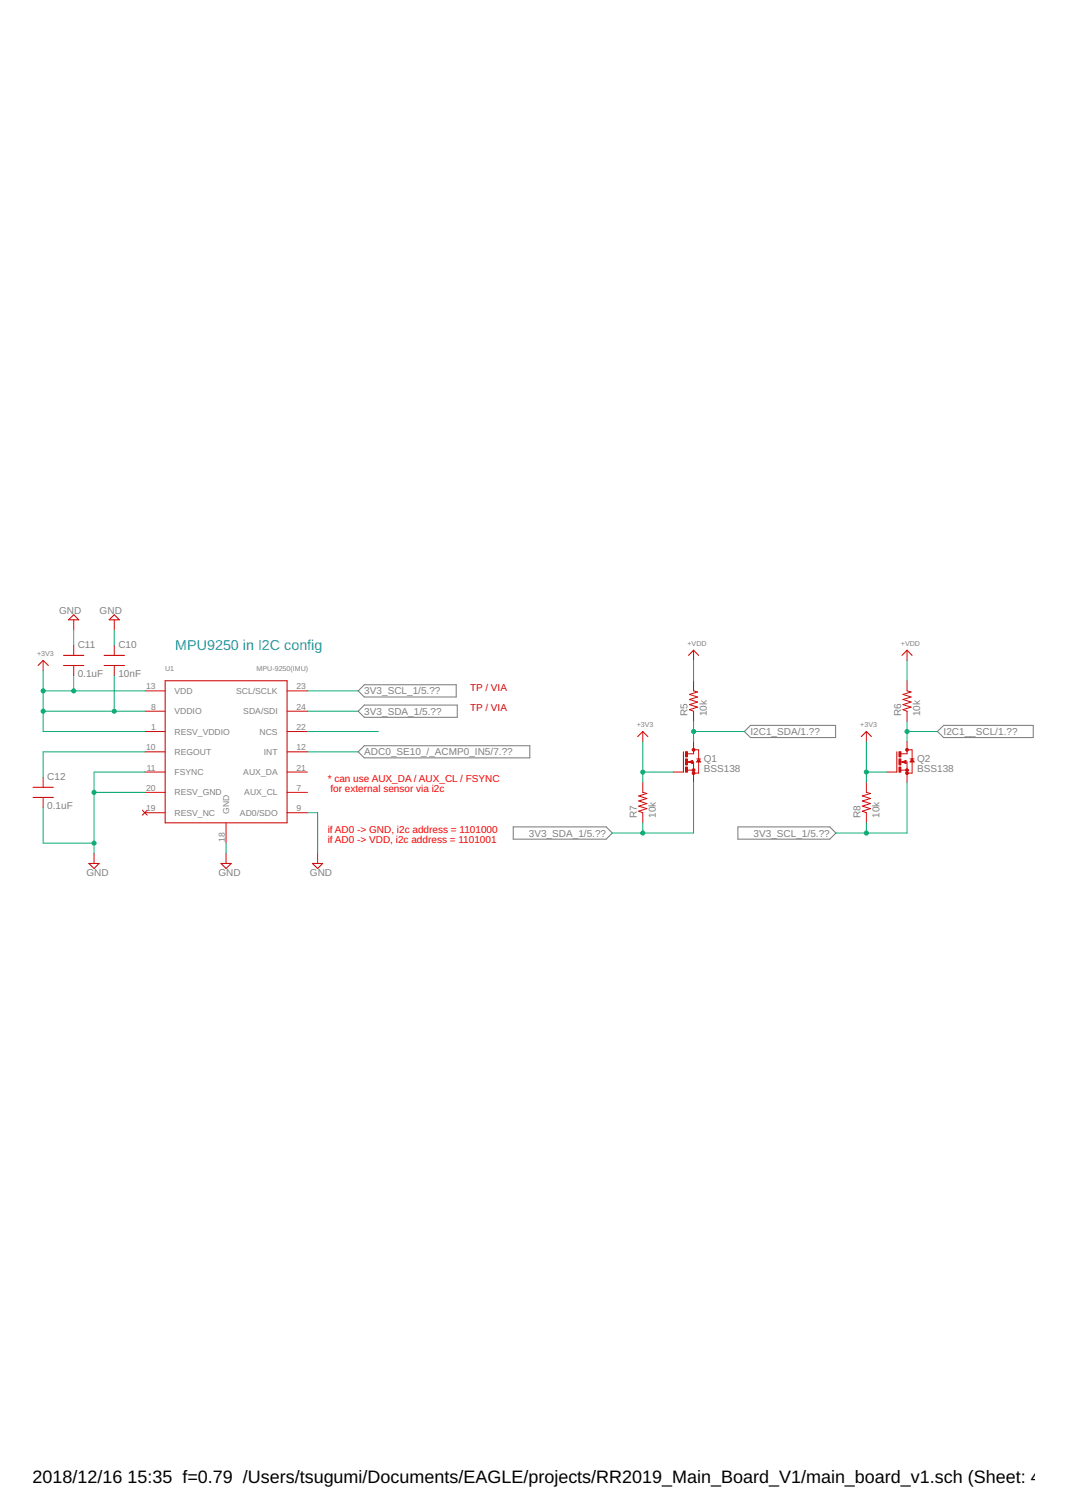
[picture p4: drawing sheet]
<svg xmlns="http://www.w3.org/2000/svg" width="210mm" height="297mm" viewBox="0 0 210 297" stroke-linecap="round" stroke-linejoin="round" font-family="sans-serif">
<path d="M70.5 140l1.2-1.2h18.3v2.4h-18.3zM70.5 136l1.2-1.2h18v2.4h-18zM70.5 148l1.2-1.2h32.5v2.4h-32.5zM147.6 142.8h16.8v2.4h-16.8l-1.2-1.2zM184.4 144l1.2-1.2h17.7v2.4h-17.7zM101 162.8h18.3l1.2 1.2-1.2 1.2h-18.3zM145.2 162.8h18l1.2 1.2-1.2 1.2h-18z" fill="none" stroke="#808080" stroke-width=".21"/>
<g fill="none" stroke="#c90b0b" stroke-width=".2">
<path d="M8.5 130v2M14.5 122v2M14.5 127v2M14.5 131v2M22.5 122v2M22.5 127v2M22.5 131v2M28.5 136h4M28.5 140h4M56.5 136h4M56.5 140h4M136.4 128v2"/>
<path d="M136.4 134v2l.8 .2-1.6 .5 1.6 .5-1.6 .5 1.6 .5-1.6 .5 1.6 .5-1.6 .5 .8 .3v2M178.4 128v2M178.4 134v2l.8 .2-1.6 .5 1.6 .5-1.6 .5 1.6 .5-1.6 .5 1.6 .5-1.6 .5 .8 .3v2M8.5 153v2M8.5 157v2M28 159.5l1 1M28.5 152h4M28.5 144h4M28.5 148h4M28.5 156h4M28.5 160h4M29 159.5l-1 1"/>
<path d="M56.5 152h4M56.5 144h4M56.5 148h4M56.5 156h4M56.5 160h4M126.4 154v2l.9 .2-1.7 .5 1.7 .5-1.7 .5 1.7 .5-1.7 .5 1.7 .5-1.7 .5 .8 .3v2M126.4 144v2M132.4 152h2.1M135.3 150h1.1v4M135.3 151.6h1.1M135.4 150l.8-.3v.6zM136.4 146v2.4h-1.1"/>
<path d="M136.4 147.6h1v4.6h-1M137.1 149.4h.7M137.4 149.4l.4 .6h-.7zM170.4 154v2l.8 .2-1.6 .5 1.6 .5-1.6 .5 1.6 .5-1.6 .5 1.6 .5-1.6 .5 .8 .3v2M170.4 144v2M174.4 152h2M177.2 150h1.2v4M177.2 151.6h1.2M177.4 150l.8-.3v.6zM178.4 147.6h1v4.6h-1M178.4 146v2.4h-1.2M179 149.4h.8"/>
<path d="M179.4 149.4l.4 .6h-.8zM18.5 168v2M44.5 162v4M44.5 168v2M62.5 168v2"/>
</g>
<g fill="none" stroke="#c90b0b" stroke-width=".21">
<path d="M7.5 131l1-1 1 1M12.5 129h4M12.5 131h4M13.5 122l1-1 1 1zM20.5 129h4M20.5 131h4M22.5 121l1 1h-2zM32.5 134h24v28h-24zM135.4 129l1-1 1 1M177.4 129l1-1 1 1M6.5 155h4M6.5 157h4"/>
<path d="M125.5 145l.9-1 1 1M134.5 148v4M135.6 150l.5 .2v-.4l-.4 .2M137.4 149.6l.2 .3h-.4zM169.4 145l1-1 1 1M176.4 148v4M177.6 150l.5 .2v-.4l-.4 .2M179.4 149.6l.2 .3h-.4zM17.5 170h2l-1 1zM43.5 170h2l-1 1zM61.5 170h2l-1 1z"/>
</g>
<g fill="#c90b0b" stroke="#c90b0b" stroke-width=".2">
<circle cx="136.4" cy="152.2" r=".28"/>
<circle cx="136.4" cy="151.6" r=".28"/>
<circle cx="136.4" cy="147.6" r=".28"/>
<circle cx="178.4" cy="152.2" r=".28"/>
<circle cx="178.4" cy="151.6" r=".28"/>
<circle cx="178.4" cy="147.6" r=".28"/>
</g>
<g fill="#c90b0b" stroke="#c90b0b" stroke-width=".2">
<path d="M134.9 148h.3v1h-.3z"/>
<path d="M134.9 151h.3v1h-.3z"/>
<path d="M134.9 149.4h.3v1.2h-.3z"/>
<path d="M176.8 148h.4v1h-.4z"/>
<path d="M176.8 151h.4v1h-.4z"/>
<path d="M176.8 149.4h.4v1.2h-.4z"/>
</g>
<g fill="none" stroke="#0dab76" stroke-width=".2">
<path d="M8.5 132v12h20M8.5 136h20M8.5 140h20M14.5 124v3M14.5 133v3M22.5 124v3M22.5 133v7M60.5 136h10M60.5 140h10M136.4 130v4M178.4 130v4M8.5 159v7h10"/>
<path d="M18.5 156h10M28.5 152h-10v16M28.5 148h-20v5M60.5 144h14M60.5 160h2v8M60.5 148h10M126.4 152h6M126.4 146v8M136.4 142v4M136.4 154v10h-15.9M136.4 144h10M170.4 152h4"/>
<path d="M170.4 146v8M178.4 142v4M178.4 154v10h-14M178.4 144h6M44.5 166v2M126.4 162v2M170.4 162v2"/>
</g>
<g fill="#0dab76" stroke="#0dab76" stroke-width=".2">
<circle cx="126.4" cy="152" r=".4"/>
<circle cx="170.4" cy="152" r=".4"/>
<circle cx="8.5" cy="136" r=".4"/>
<circle cx="14.5" cy="136" r=".4"/>
<circle cx="8.5" cy="140" r=".4"/>
<circle cx="22.5" cy="140" r=".4"/>
<circle cx="178.4" cy="144" r=".4"/>
<circle cx="126.4" cy="164" r=".4"/>
<circle cx="170.4" cy="164" r=".4"/>
<circle cx="18.5" cy="166" r=".4"/>
<circle cx="18.5" cy="156" r=".4"/>
<circle cx="136.4" cy="144" r=".4"/>
</g>
<g font-size="3.5">
<text x="6.4" y="291.8">2018/12/16</text>
<text x="25.1" y="291.8">15:35 f=0.79 /Users/tsugumi/Documents/EAGLE/projects/RR2019_Main_Board_V1/main_board_v1.sch (Sheet: 4/7)</text>
</g>
<text font-size="2.8" fill="#2c7bce" x="34.5" y="128">MPU9250 in I2C config</text>
<g font-size="2" fill="#808080">
<text x="11.6" y="120.9">GND</text>
<text x="19.6" y="120.9">GND</text>
<text x="15.3" y="127.5">C11</text>
<text x="23.3" y="127.5">C10</text>
<text x="15.3" y="133.3">0.1uF</text>
<text x="23.3" y="133.3">10nF</text>
<text x="71.7" y="136.7">3V3_SCL_1/5.??</text>
<text x="71.7" y="140.7">3V3_SDA_1/5.??</text>
<text x="135.3" y="141" transform="rotate(-90 135.3 141)">R5</text>
<text x="139" y="141" transform="rotate(-90 139 141)">10k</text>
<text x="177.2" y="141" transform="rotate(-90 177.2 141)">R6</text>
<text x="181" y="141" transform="rotate(-90 181 141)">10k</text>
<text x="71.7" y="148.7">ADC0_SE10_/_ACMP0_IN5/7.??</text>
<text x="138.4" y="150">Q1</text>
<text x="147.6" y="144.7">I2C1_SDA/1.??</text>
<text x="180.4" y="150">Q2</text>
<text x="185.6" y="144.7">I2C1__SCL/1.??</text>
<text x="9.3" y="153.5">C12</text>
<text x="138.4" y="152">BSS138</text>
<text x="180.4" y="152">BSS138</text>
<text x="9.3" y="159.3">0.1uF</text>
<text x="125.3" y="161" transform="rotate(-90 125.3 161)">R7</text>
<text x="129" y="161" transform="rotate(-90 129 161)">10k</text>
<text x="169.3" y="161" transform="rotate(-90 169.3 161)">R8</text>
<text x="173" y="161" transform="rotate(-90 173 161)">10k</text>
<text x="104" y="164.7">3V3_SDA_1/5.??</text>
<text x="148.2" y="164.7">3V3_SCL_1/5.??</text>
<text x="17" y="172.5">GND</text>
<text x="43" y="172.5">GND</text>
<text x="61" y="172.5">GND</text>
</g>
<g font-size="2" fill="#c90b0b">
<text x="92.5" y="136">TP / VIA</text>
<text x="92.5" y="140">TP / VIA</text>
</g>
<g font-size="2" fill="#f00">
<text x="64.5" y="153.9">* can use AUX_DA / AUX_CL / FSYNC</text>
<text x="65" y="156">for external sensor via i2c</text>
<text x="64.5" y="163.9">if AD0 -&gt; GND, i2c address = 1101000</text>
<text x="64.5" y="166">if AD0 -&gt; VDD, i2c address = 1101001</text>
</g>
<g font-size="1.7" fill="#808080">
<text x="28.8" y="135.7">13</text>
<text x="34.3" y="136.6">VDD</text>
<text x="46.4" y="136.6">SCL/SCLK</text>
<text x="58.3" y="135.7">23</text>
<text x="29.7" y="139.7">8</text>
<text x="29.7" y="143.7">1</text>
<text x="34.3" y="140.6">VDDIO</text>
<text x="47.9" y="140.6">SDA/SDI</text>
<text x="58.3" y="139.7">24</text>
<text x="58.3" y="143.7">22</text>
<text x="28.8" y="147.7">10</text>
<text x="34.3" y="144.6">RESV_VDDIO</text>
<text x="34.3" y="148.6">REGOUT</text>
<text x="51.1" y="144.6">NCS</text>
<text x="51.9" y="148.6">INT</text>
<text x="58.3" y="147.7">12</text>
<text x="28.8" y="155.7">20</text>
<text x="28.9" y="151.7">11</text>
<text x="34.3" y="152.6">FSYNC</text>
<text x="47.9" y="152.6">AUX_DA</text>
<text x="58.3" y="151.7">21</text>
<text x="58.3" y="155.7">7</text>
<text x="28.8" y="159.7">19</text>
<text x="34.3" y="156.6">RESV_GND</text>
<text x="34.3" y="160.6">RESV_NC</text>
<text x="45.1" y="160.1" transform="rotate(-90 45.1 160.1)">GND</text>
<text x="47.2" y="160.6">AD0/SDO</text>
<text x="48.1" y="156.6">AUX_CL</text>
<text x="58.3" y="159.7">9</text>
<text x="44.2" y="165.7" transform="rotate(-90 44.2 165.7)">18</text>
</g>
<g font-size="1.4" fill="#808080">
<text x="7.3" y="129.2">+3V3</text>
<text x="135.2" y="127.2">+VDD</text>
<text x="177.2" y="127.2">+VDD</text>
<text x="32.5" y="132">U1</text>
<text x="50.5" y="132">MPU-9250(IMU)</text>
<text x="125.2" y="143.2">+3V3</text>
<text x="169.2" y="143.2">+3V3</text>
</g>
</svg>
